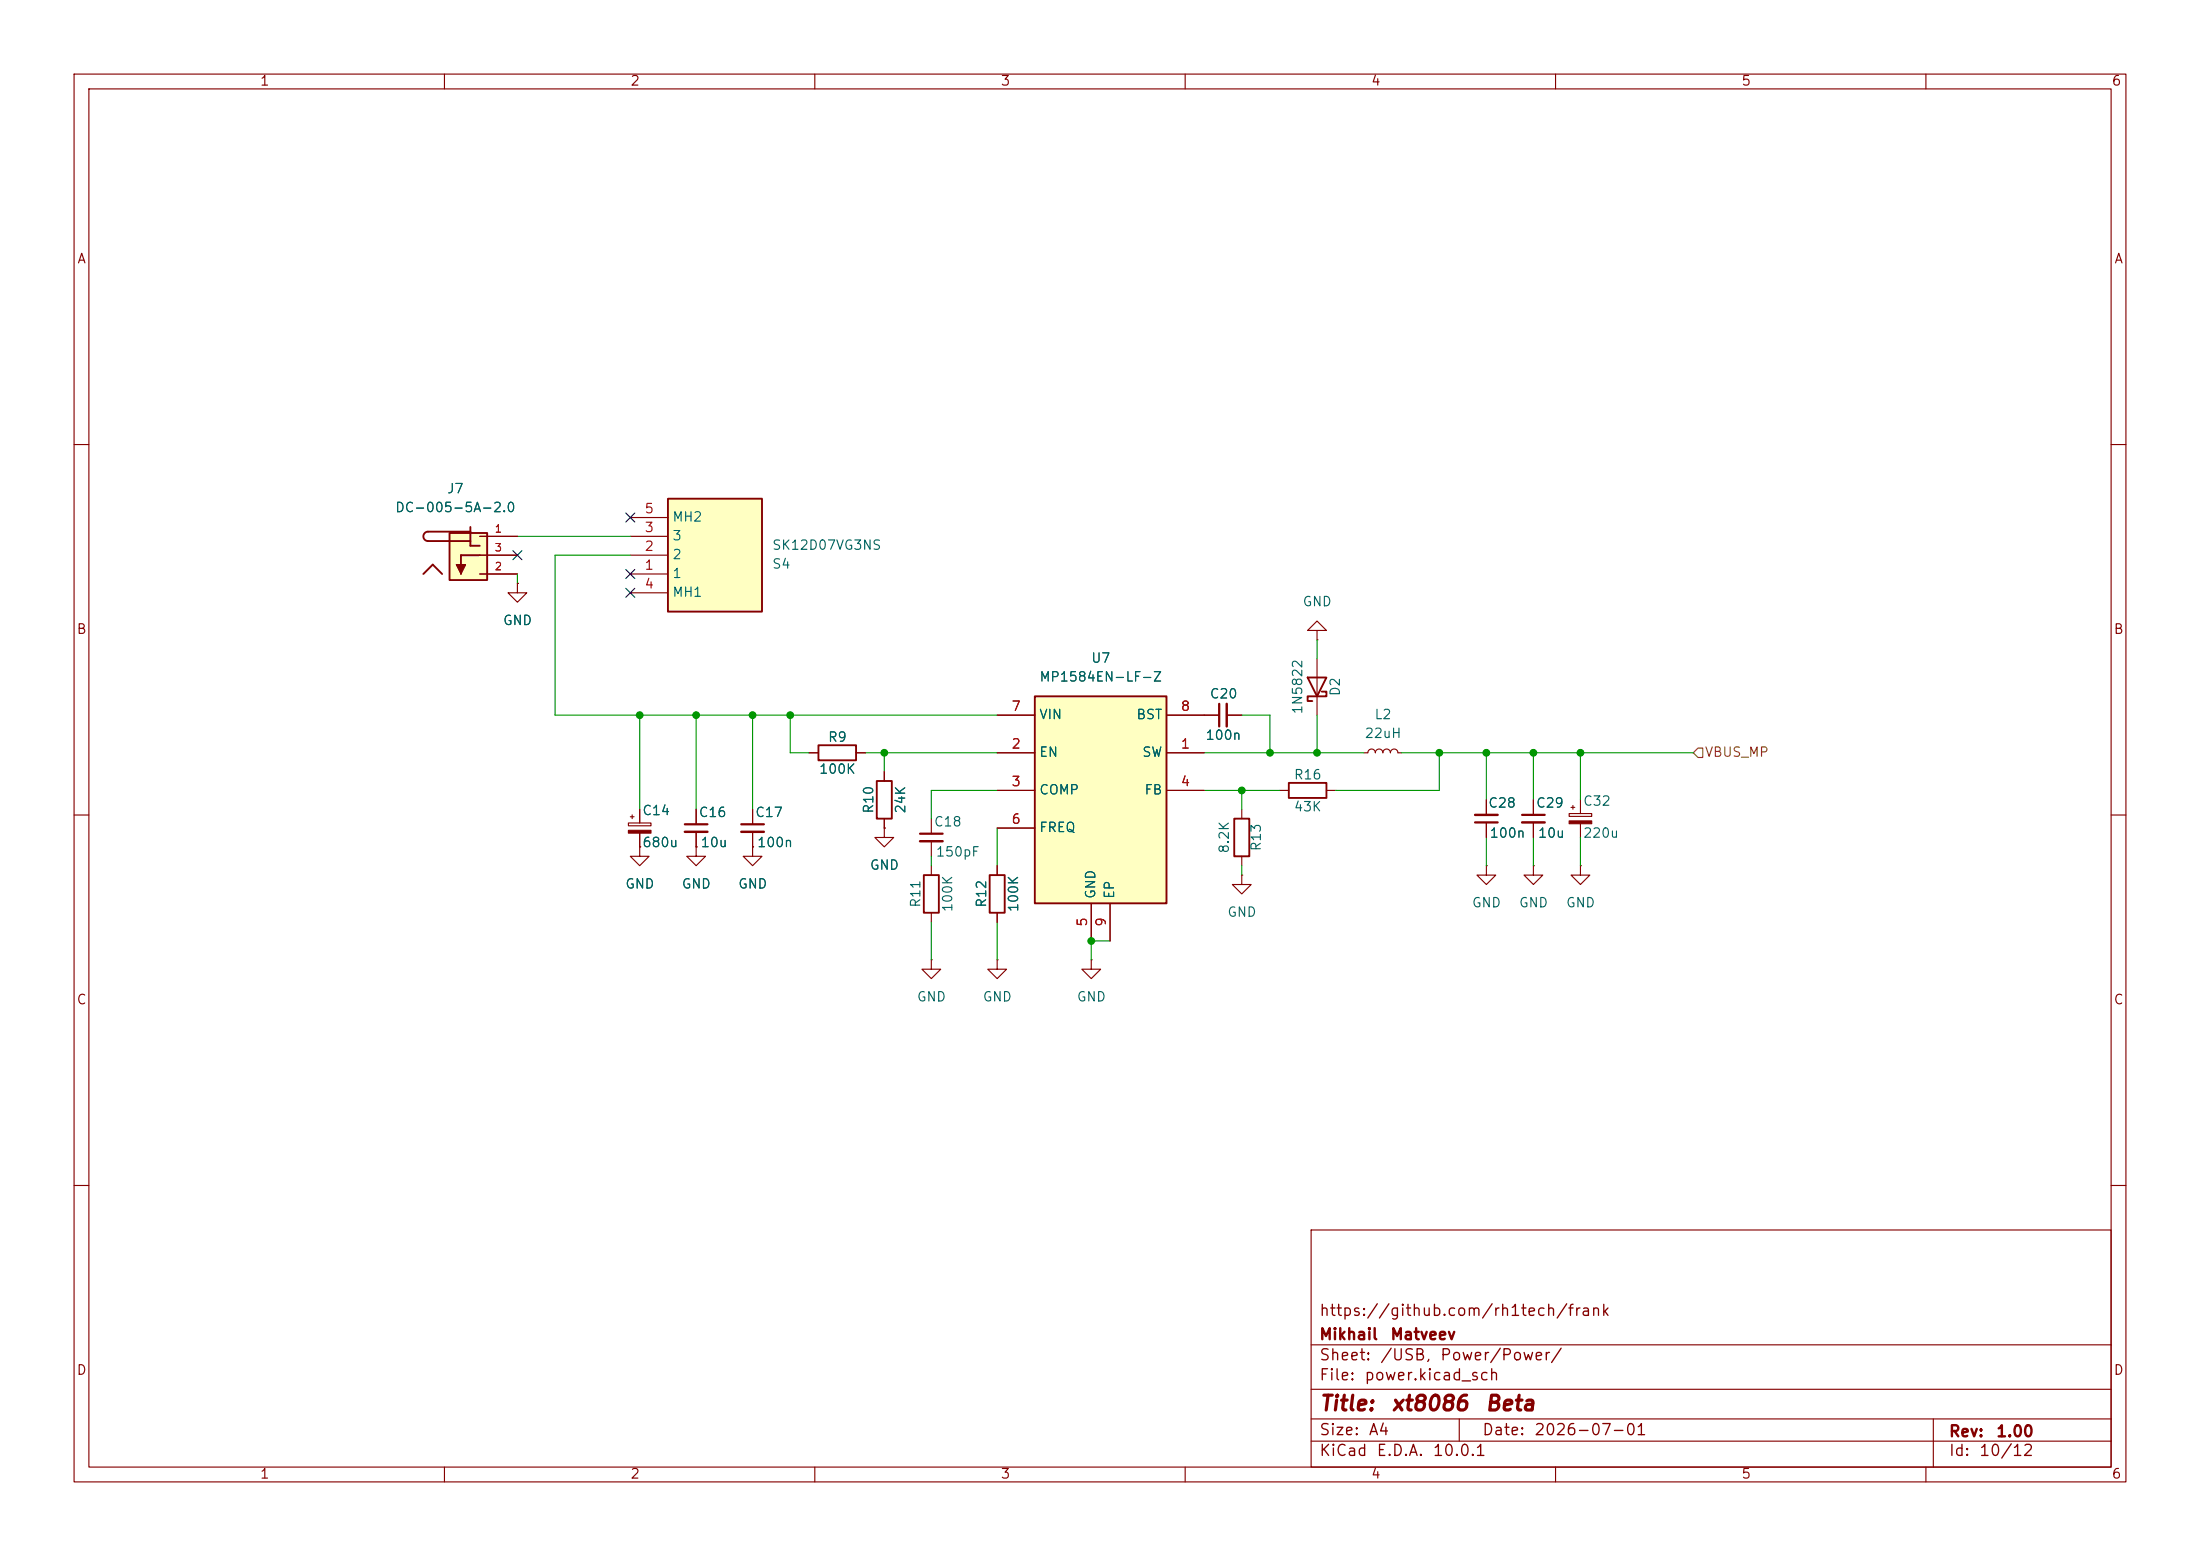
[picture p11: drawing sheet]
<svg xmlns="http://www.w3.org/2000/svg" width="297mm" height="210mm" viewBox="0 0 297 210" stroke-linecap="round" stroke-linejoin="round" font-family="sans-serif">
<g fill="none" stroke="#840000" stroke-width=".15">
<path d="M10 10h277v190h-277zM12 12h273v186h-273zM60 10v2M110 10v2M160 10v2M210 10v2M260 10v2M10 60h2M285 60h2M177.8 85.1h1.3l-1.3-1.3-1.3 1.3h1.3v1.3M177.8 86.4h.1M10 110h2"/>
<path d="M109.2 101.6h1.3M115.6 101.6h1.2M285 110h2M10 160h2M177 166h108v32h-108zM285 160h2M60 198v2M110 198v2M160 198v2M177 194.5h108M177 191.5h108M177 187.5h108"/>
<path d="M177 181.5h108M197 191.5v3M210 198v2M260 198v2M261 191.5v6.5"/>
</g>
<path d="M110.5 100.6h5.1v2h-5.1z" fill="none" stroke="#840000" stroke-width=".25"/>
<path d="M60.7 71.9h5.1v6.4h-5.1z" fill="#ffffc2"/>
<path d="M57.1 77.5l1.3-1.3 1.3 1.3M60.7 71.9h5.1v6.4h-5.1zM63.5 71.8h-5.7a.64 .64 0 0 0-.6 .6 .64 .64 0 0 0 .6 .6h5.7M63.5 71.1v2.6h1.3M64.8 74.9h-2.6v2.6M118.4 105.4h2v5.1h-2zM124.7 118.1h2v5.1h-2zM133.6 118.1h2v5.1h-2zM166.6 110.5h2.1v5.1h-2.1zM174 105.7h5.1v2h-5.1z" fill="none" stroke="#840000" stroke-width=".25"/>
<g fill="#840000" stroke="#840000" stroke-width=".15">
<path d="M61.6 76.2h1.3l-.7 1.3z"/>
<path d="M84.8 112.1h3.1v.3h-3.1z"/>
<path d="M211.8 110.8h3.1v.4h-3.1z"/>
</g>
<g fill="none" stroke="#840000" stroke-width=".15">
<path d="M64.8 72.4h5M64.8 77.5h5M64.8 74.9h5M69.8 78.7v1.3h1.3l-1.3 1.3-1.2-1.3h1.2M69.8 78.7h.1M162.6 96.5h2M165.6 96.5h2M84.8 111.1h3.1v.4h-3.1zM85.1 110.2h.5M85.3 110v.5M86.4 114.3v1.3h1.2l-1.2 1.2-1.3-1.2h1.3M86.4 114.3h.1"/>
<path d="M86.4 109.2v1.9M86.4 112.4v1.9M94 114.3v1.3h1.2l-1.2 1.2-1.3-1.2h1.3M94 114.3h.1M94 109.2v2.1M94 112.3v2M101.6 114.3v1.3h1.3l-1.3 1.2-1.3-1.2h1.3M101.6 114.3h.1M101.6 109.2v2.1M101.6 112.3v2M119.4 111.8v1.2h1.2l-1.2 1.3-1.3-1.3h1.3M119.4 111.8h.1"/>
<path d="M119.4 104.1v1.3M119.4 110.5v1.3M125.7 110.5v2M125.7 113.5v2.1M125.7 116.8v1.3M134.6 116.8v1.3M167.6 118.1v1.3h1.3l-1.3 1.3-1.2-1.3h1.2M167.6 118.1h.1M167.6 109.2v1.3M167.6 115.6v1.2M172.7 106.7h1.3M179.1 106.7h1.2"/>
<path d="M200.7 116.8v1.3h1.2l-1.2 1.3-1.3-1.3h1.3M200.7 116.8h.1M200.7 108v2M200.7 111v2M207 116.8v1.3h1.3l-1.3 1.3-1.3-1.3h1.3M207 116.8h.1M207 108v2M207 111v2M211.8 109.8h3.1v.4h-3.1zM212.1 109h.5M212.3 108.7v.5M213.4 116.8v1.3h1.2l-1.2 1.3-1.3-1.3h1.3"/>
<path d="M213.4 116.8h.1M213.4 108v1.8M213.4 111.2v1.8M125.7 129.5v1.3h1.3l-1.3 1.3-1.2-1.3h1.2M125.7 129.5h.1M125.7 123.2v1.3M134.6 129.5v1.3h1.3l-1.3 1.3-1.3-1.3h1.3M134.6 129.5h.1M134.6 123.2v1.3M147.3 129.5v1.3h1.3l-1.3 1.3-1.3-1.3h1.3M147.3 129.5h.1"/>
</g>
<path d="M164.6 95v3M92.5 111.3h3M100.1 111.3h3M124.2 112.5h3.1M199.1 111h3.1M205.5 110h3" fill="none" stroke="#840000" stroke-width=".3"/>
<path d="M165.6 95v3M92.5 112.3h3M100.1 112.3h3M124.2 113.5h3.1M199.1 110h3.1M205.5 111h3" fill="none" stroke="#840000" stroke-width=".33"/>
<path d="M90.2 67.3h12.7v15.3h-12.7z" fill="#ffffc2"/>
<path d="M90.2 67.3h12.7v15.3h-12.7zM176.5 91.4h2.6l-1.3 2.6zM178.4 93.3h.7v.7h-2.6v.6h.7" fill="none" stroke="#840000" stroke-width=".25"/>
<path d="M85.1 77.5h5.1M85.1 74.9h5.1M85.1 72.4h5.1M85.1 69.9h5.1M85.1 80h5.1M177.8 88.9v7.6" fill="none" stroke="#840000" stroke-width=".15"/>
<path d="M139.7 94h17.8v27.9h-17.8z" fill="#ffffc2"/>
<path d="M139.7 94h17.8v27.9h-17.8z" fill="none" stroke="#840000" stroke-width=".25"/>
<g fill="none" stroke="#840000" stroke-width=".15">
<path d="M64.8 72.4h5M64.8 77.5h5M64.8 74.9h5M69.8 78.7h.1M134.6 96.5h5.1M157.5 96.5h7.1M165.6 96.5h2M86.4 114.3h.1M86.4 109.2v1.9M86.4 112.4v1.9M94 114.3h.1M94 109.2v2.1"/>
<path d="M94 112.3v2M101.6 114.3h.1M101.6 109.2v2.1M101.6 112.3v2M109.2 101.6h1.3M115.6 101.6h1.2M119.4 111.8h.1M119.4 104.1v1.3M119.4 110.5v1.3M134.6 101.6h5.1M134.6 106.7h5.1M134.6 111.8h5.1"/>
<path d="M134.6 116.8v1.3M157.5 101.6h5.1M157.5 106.7h5.1M184.1 101.6h.6a.51 .51 0 0 1 .5-.5 .51 .51 0 0 1 .5 .5 .51 .51 0 0 1 .5-.5 .51 .51 0 0 1 .5 .5 .51 .51 0 0 1 .5-.5 .51 .51 0 0 1 .5 .5 .51 .51 0 0 1 .5-.5 .51 .51 0 0 1 .5 .5h.5M200.7 108v2M200.7 111v2M207 108v2M207 111v2M134.6 123.2v1.3M147.3 121.9v5.1M149.9 121.9v5.1"/>
</g>
<path d="M229.2 101h.7v1.2h-.7l-.6-.6z" fill="none" stroke="#725600" stroke-width=".15"/>
<g fill="none" stroke="#009600" stroke-width=".15">
<path d="M69.8 77.5v1.2M69.8 72.4h15.3M85.1 74.9h-10.2v21.6h59.7M86.4 96.5v12.7M94 96.5v12.7M101.6 96.5v12.7M106.7 96.5v5.1h2.5M167.6 96.5h3.8v5.1M177.8 86.4v2.5M177.8 96.5v5.1M116.8 101.6h17.8M119.4 101.6v2.5"/>
<path d="M125.7 115.6v1.2M134.6 106.7h-8.9v3.8M134.6 111.8v5M162.6 101.6h21.5M162.6 106.7h10.1M167.6 106.7v2.5M167.6 116.8v1.3M189.2 101.6h39.4M194.3 101.6v5.1h-14M200.7 101.6v6.4M200.7 113v3.8M207 101.6v6.4"/>
<path d="M207 113v3.8M213.4 101.6v6.4M213.4 113v3.8M125.7 124.5v5M134.6 124.5v5M149.9 127h-2.6v2.5"/>
</g>
<path d="M69.2 74.3l1.3 1.2M70.5 74.3l-1.3 1.2M84.5 79.4l1.2 1.2M84.5 76.9l1.2 1.2M84.5 69.2l1.2 1.3M85.7 79.4l-1.2 1.2M85.7 76.9l-1.2 1.2M85.7 69.2l-1.2 1.3" fill="none" stroke="#000084" stroke-width=".15"/>
<g fill="#009600" stroke="#009600" stroke-width=".14">
<circle cx="106.7" cy="96.5" r=".46"/>
<circle cx="119.4" cy="101.6" r=".46"/>
<circle cx="147.3" cy="127" r=".46"/>
<circle cx="171.4" cy="101.6" r=".46"/>
<circle cx="177.8" cy="101.6" r=".46"/>
<circle cx="167.6" cy="106.7" r=".46"/>
<circle cx="213.4" cy="101.6" r=".46"/>
<circle cx="207" cy="101.6" r=".46"/>
<circle cx="200.7" cy="101.6" r=".46"/>
<circle cx="194.3" cy="101.6" r=".46"/>
<circle cx="94" cy="96.5" r=".46"/>
<circle cx="86.4" cy="96.5" r=".46"/>
<circle cx="101.6" cy="96.5" r=".46"/>
</g>
<g font-size="2" fill="#840000">
<text x="178" y="190.9">Title:</text>
<text x="187.7" y="190.9">xt8086</text>
<text x="200.4" y="190.9">Beta</text>
</g>
<g font-size="1.5" fill="#840000">
<text x="178" y="178">https://github.com/rh1tech/frank</text>
<text x="178" y="184">Sheet:</text>
<text x="178" y="181.2">Mikhail</text>
<text x="186.2" y="184">/USB,</text>
<text x="187.6" y="181.2">Matveev</text>
<text x="194.3" y="184">Power/Power/</text>
<text x="178" y="186.7">File:</text>
<text x="184.1" y="186.7">power.kicad_sch</text>
<text x="178" y="196.9">KiCad</text>
<text x="178" y="194.1">Size:</text>
<text x="184.7" y="194.1">A4</text>
<text x="185.7" y="196.9">E.D.A.</text>
<text x="193.3" y="196.9">10.0.1</text>
<text x="200" y="194.1">Date:</text>
<text x="207" y="194.1">2026-07-01</text>
<text x="263" y="194.3">Rev:</text>
<text x="263" y="196.9">Id:</text>
<text x="267.1" y="196.9">10/12</text>
<text x="269.4" y="194.3">1.00</text>
</g>
<g font-size="1.3" fill="#840000">
<text x="35" y="11.9">1</text>
<text x="85" y="11.9">2</text>
<text x="135" y="11.9">3</text>
<text x="185" y="11.9">4</text>
<text x="235" y="11.9">5</text>
<text x="285" y="11.9">6</text>
<text x="10.3" y="35.9">A</text>
<text x="285.3" y="35.9">A</text>
<text x="10.3" y="85.9">B</text>
<text x="285.3" y="85.9">B</text>
<text x="10.3" y="135.9">C</text>
<text x="285.3" y="135.9">C</text>
<text x="10.3" y="185.9">D</text>
<text x="285.3" y="185.9">D</text>
<text x="35" y="199.9">1</text>
<text x="85" y="199.9">2</text>
<text x="135" y="199.9">3</text>
<text x="185" y="199.9">4</text>
<text x="235" y="199.9">5</text>
<text x="285" y="199.9">6</text>
</g>
<g font-size="1.3" fill="#006464">
<text x="53.3" y="69.4">DC-005-5A-2.0</text>
<text x="60.3" y="66.9">J7</text>
<text x="90.7" y="70.7">MH2</text>
<text x="90.7" y="75.8">2</text>
<text x="90.7" y="73.3">3</text>
<text x="104.1" y="77.1">S4</text>
<text x="104.1" y="74.5">SK12D07VG3NS</text>
<text x="90.7" y="78.3">1</text>
<text x="90.7" y="80.9">MH1</text>
<text x="175.8" y="82.1">GND</text>
<text x="67.8" y="84.7">GND</text>
<text x="147.2" y="89.8">U7</text>
<text x="140.2" y="92.3">MP1584EN-LF-Z</text>
<text x="163.2" y="94.6">C20</text>
<text x="181.2" y="94.1" transform="rotate(-90 181.2 94.1)">D2</text>
<text x="111.7" y="100.4">R9</text>
<text x="140.2" y="97.4">VIN</text>
<text x="153.3" y="97.4">BST</text>
<text x="162.6" y="100.2">100n</text>
<text x="176.1" y="96.5" transform="rotate(-90 176.1 96.5)">1N5822</text>
<text x="184.1" y="99.9">22uH</text>
<text x="185.5" y="97.4">L2</text>
<text x="110.5" y="104.7">100K</text>
<text x="140.2" y="102.5">EN</text>
<text x="140.2" y="107.5">COMP</text>
<text x="154.1" y="102.5">SW</text>
<text x="154.4" y="107.5">FB</text>
<text x="174.6" y="105.5">R16</text>
<text x="86.6" y="110.3">C14</text>
<text x="94.2" y="110.6">C16</text>
<text x="101.9" y="110.6">C17</text>
<text x="118.2" y="109.9" transform="rotate(-90 118.2 109.9)">R10</text>
<text x="122.5" y="109.9" transform="rotate(-90 122.5 109.9)">24K</text>
<text x="126" y="111.9">C18</text>
<text x="140.2" y="112.6">FREQ</text>
<text x="174.6" y="109.8">43K</text>
<text x="200.8" y="109.3">C28</text>
<text x="201" y="113.4">100n</text>
<text x="207.3" y="109.3">C29</text>
<text x="207.5" y="113.4">10u</text>
<text x="213.6" y="113.4">220u</text>
<text x="213.6" y="109.1">C32</text>
<text x="86.6" y="114.7">680u</text>
<text x="94.5" y="114.7">10u</text>
<text x="102.1" y="114.7">100n</text>
<text x="117.3" y="117.7">GND</text>
<text x="126.2" y="115.9">150pF</text>
<text x="166.2" y="115.3" transform="rotate(-90 166.2 115.3)">8.2K</text>
<text x="170.5" y="115" transform="rotate(-90 170.5 115)">R13</text>
<text x="84.3" y="120.2">GND</text>
<text x="91.9" y="120.2">GND</text>
<text x="99.6" y="120.2">GND</text>
<text x="124.6" y="122.6" transform="rotate(-90 124.6 122.6)">R11</text>
<text x="128.9" y="123.2" transform="rotate(-90 128.9 123.2)">100K</text>
<text x="133.5" y="122.6" transform="rotate(-90 133.5 122.6)">R12</text>
<text x="137.8" y="123.2" transform="rotate(-90 137.8 123.2)">100K</text>
<text x="148.2" y="121.4" transform="rotate(-90 148.2 121.4)">GND</text>
<text x="150.7" y="121.4" transform="rotate(-90 150.7 121.4)">EP</text>
<text x="165.6" y="124.1">GND</text>
<text x="198.6" y="122.8">GND</text>
<text x="205" y="122.8">GND</text>
<text x="211.3" y="122.8">GND</text>
<text x="123.7" y="135.5">GND</text>
<text x="132.6" y="135.5">GND</text>
<text x="145.3" y="135.5">GND</text>
</g>
<g font-size="1.3" fill="#a90000">
<text x="86.9" y="69.6">5</text>
<text x="86.9" y="77.2">1</text>
<text x="86.9" y="74.7">2</text>
<text x="86.9" y="72.1">3</text>
<text x="86.9" y="79.8">4</text>
<text x="136.5" y="101.3">2</text>
<text x="136.5" y="96.3">7</text>
<text x="159.3" y="101.3">1</text>
<text x="159.3" y="96.3">8</text>
<text x="136.5" y="106.4">3</text>
<text x="159.3" y="106.4">4</text>
<text x="136.5" y="111.5">6</text>
<text x="147.1" y="125.2" transform="rotate(-90 147.1 125.2)">5</text>
<text x="149.6" y="125.2" transform="rotate(-90 149.6 125.2)">9</text>
</g>
<text font-size="1.3" fill="#725600" x="230.1" y="102.5">VBUS_MP</text>
<g font-size="1" fill="#a90000">
<text x="66.7" y="72.1">1</text>
<text x="66.7" y="77.2">2</text>
<text x="66.7" y="74.7">3</text>
</g>
</svg>
